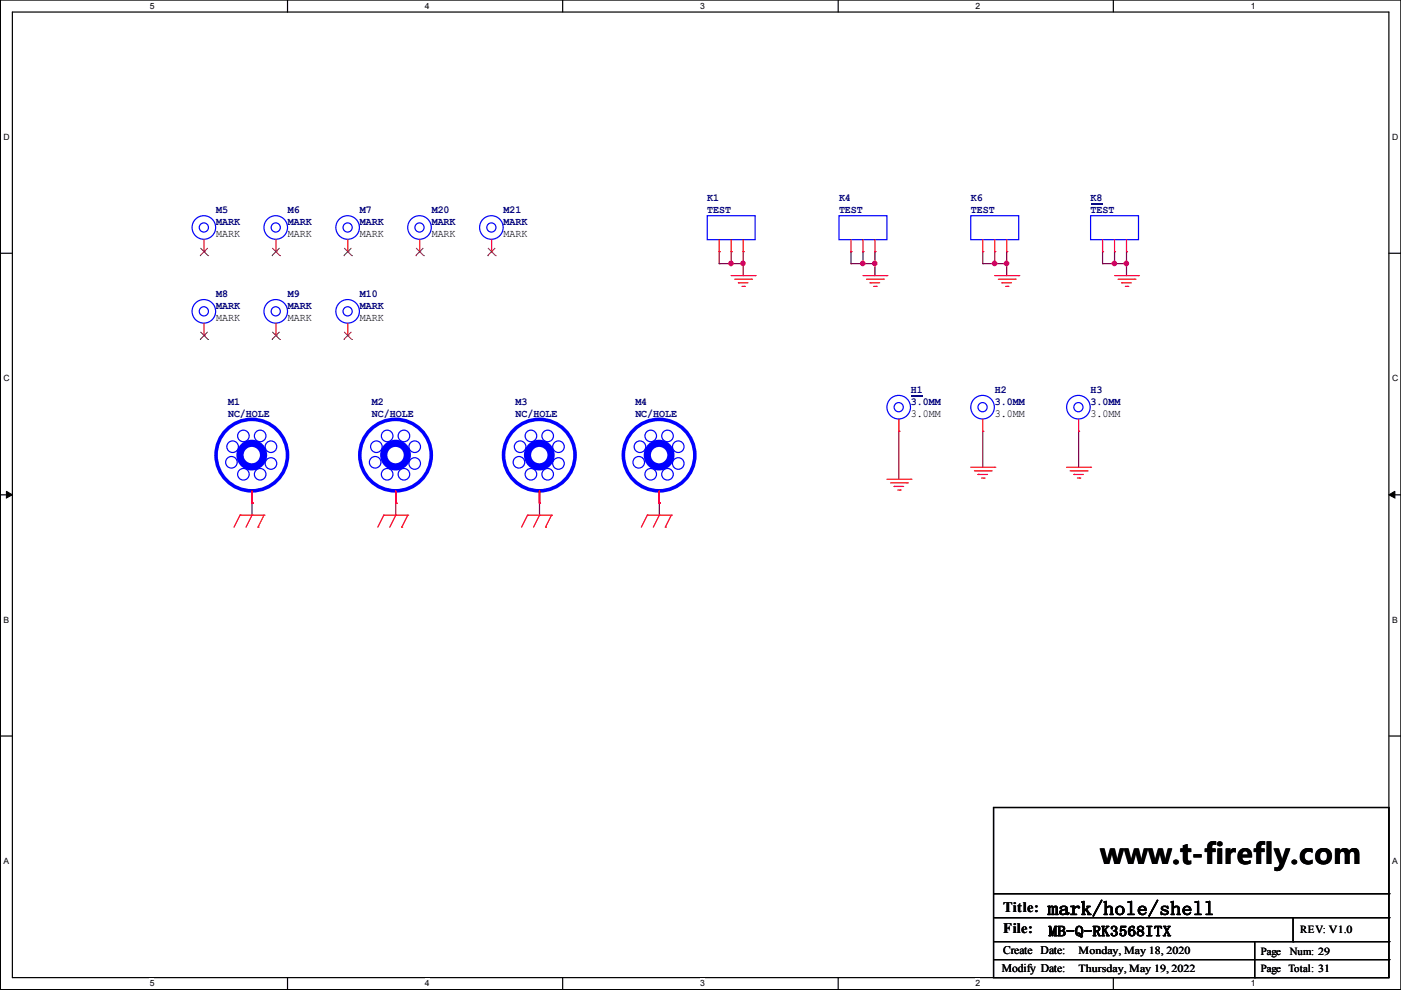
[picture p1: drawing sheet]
<svg xmlns="http://www.w3.org/2000/svg" width="297mm" height="210mm" viewBox="0 0 297 210" stroke-linecap="round" stroke-linejoin="round" font-family="sans-serif">
<path d="M.1 0h296.9v209.8h-296.9zM2.6 2.6h291.9v204.7h-291.9z" fill="none" stroke="#000" stroke-width=".25"/>
<g fill="#fff">
<path d="M31.7 .3h1v1.9h-1z"/>
<path d="M31.7 207.5h1v2h-1z"/>
</g>
<path d="M61 0v2.6M61 207.3v2.5" fill="none" stroke="#000" stroke-width=".25"/>
<g fill="#fff">
<path d="M90.1 .3h.9v1.9h-.9z"/>
<path d="M90.1 207.5h.9v2h-.9z"/>
</g>
<path d="M119.3 0v2.6M119.3 207.3v2.5" fill="none" stroke="#000" stroke-width=".25"/>
<g fill="#fff">
<path d="M148.4 .3h1v1.9h-1z"/>
<path d="M148.4 207.5h1v2h-1z"/>
</g>
<path d="M177.7 0v2.6M177.7 207.3v2.5" fill="none" stroke="#000" stroke-width=".25"/>
<g fill="#fff">
<path d="M206.8 .3h1v1.9h-1z"/>
<path d="M206.8 207.5h1v2h-1z"/>
</g>
<path d="M236.1 0v2.6M236.1 207.3v2.5" fill="none" stroke="#000" stroke-width=".25"/>
<g fill="#fff">
<path d="M265.2 .3h.9v1.9h-.9z"/>
<path d="M265.2 207.5h.9v2h-.9z"/>
<path d="M.8 28.1h1.1v2h-1.1z"/>
<path d="M295.1 28.1h1.2v2h-1.2z"/>
<path d="M.8 79.3h1.1v1.9h-1.1z"/>
<path d="M295.1 79.3h1.2v1.9h-1.2z"/>
</g>
<path d="M.1 53.7h2.5M294.5 53.7h2.5" fill="none" stroke="#000" stroke-width=".25"/>
<g fill="#fff">
<path d="M.8 130.5h1.1v1.9h-1.1z"/>
<path d="M295.1 130.5h1.1v1.9h-1.1z"/>
</g>
<path d="M.1 104.9h2.5M294.5 104.9h2.5" fill="none" stroke="#000" stroke-width=".25"/>
<path d="M1.4 104.2l1.2 .7-1.2 .7zM294.5 104.9l1.2-.7v1.4z" fill="#000" stroke="#000" stroke-width=".21"/>
<g fill="#fff">
<path d="M.8 181.6h1v2h-1z"/>
<path d="M295.1 181.6h1.1v2h-1.1z"/>
</g>
<g fill="none" stroke="#000" stroke-width=".25">
<path d="M.1 156.1h2.5M294.5 156.1h2.5M210.7 171.2h83.8v36.1h-83.8zM210.7 189.5h83.8M210.7 194.6h83.8M210.7 199.7h83.8M266 199.7v7.6M274.2 199.7h.1M274.2 194.6v5.1M294.5 189.5h.1M294.5 194.6h.1M294.5 199.7h.1"/>
<path d="M210.7 203.5h83.8M266 207.3h.1M294.5 203.5h.1"/>
</g>
<g fill="none" stroke="#800040" stroke-width=".25">
<path d="M152.5 53.4h.1M152.5 55.9h.1M152.5 55.9h5.1M152.5 53.4v2.5M155 53.4h.1M155 55.9h.1M155 53.4v2.5M157.6 53.4h.1M157.6 55.9h.1M157.6 53.4v5M180.4 55.9h.1M180.4 53.4h.1"/>
<path d="M180.4 55.9h5.1M180.4 53.4v2.5M183 53.4h.1M183 55.9h.1M183 53.4v2.5M185.5 55.9h.1M185.5 53.4h.1M185.5 53.4v5M208.4 55.9h.1M208.4 53.4h.1M208.4 55.9h5M208.4 53.4v2.5"/>
<path d="M210.9 53.4h.1M210.9 55.9h.1M210.9 53.4v2.5M213.4 53.4h.1M213.4 55.9h.1M213.4 53.4v5M233.8 55.9h.1M233.8 53.4h.1M233.8 55.9h5M233.8 53.4v2.5M236.3 53.4h.1M236.3 55.9h.1"/>
<path d="M236.3 53.4v2.5M238.8 55.9h.1M238.8 53.4h.1M238.8 53.4v5M190.6 91.5h.1M190.6 91.5v10.1M208.4 91.5h.1M208.4 91.5v7.6M228.7 91.5h.1M228.7 91.5v7.6M53.4 106.7h.1M53.4 106.7v2.5"/>
<path d="M83.9 106.7h.1M83.9 106.7v2.5M114.4 106.7h.1M114.4 106.7v2.5M139.8 106.7h.1M139.8 106.7v2.5"/>
</g>
<g fill="#f0f" stroke="#f0f" stroke-width=".25">
<circle cx="157.5" cy="55.9" r=".47"/>
<circle cx="155" cy="55.9" r=".47"/>
<circle cx="182.9" cy="55.9" r=".47"/>
<circle cx="185.5" cy="55.9" r=".47"/>
<circle cx="213.4" cy="55.9" r=".47"/>
<circle cx="210.9" cy="55.9" r=".47"/>
<circle cx="236.3" cy="55.9" r=".47"/>
<circle cx="238.8" cy="55.9" r=".47"/>
</g>
<g fill="none" stroke="#f00" stroke-width=".25">
<path d="M43.3 53.4h.1M43.3 50.8v2.6M58.5 53.4h.1M58.5 50.8v2.6M73.7 53.4h.1M73.7 50.8v2.6M89 53.4h.1M89 50.8v2.6M104.2 53.4h.1M104.2 50.8v2.6M152.5 53.4h.1M152.5 50.8v2.6"/>
<path d="M155 53.4h.1M155 58.4h5.1M155 50.8v2.6M155.8 59.2h3.5M156.5 60h.1M156.5 60h2.1M157.6 53.4h.1M157.6 50.8v2.6M159.3 59.2h.1M160.1 58.4h.1M180.4 53.4h.1M180.4 50.8v2.6"/>
<path d="M183 53.4h.1M183 58.4h5M183 50.8v2.6M183.7 59.2h3.6M184.5 60h.1M184.5 60h2M185.5 53.4h.1M185.5 50.8v2.6M187.3 59.2h.1M188 58.4h.1M208.4 53.4h.1M208.4 50.8v2.6"/>
<path d="M210.9 53.4h.1M210.9 58.4h5.1M210.9 50.8v2.6M211.7 59.2h3.5M212.4 60h.1M212.4 60h2.1M213.4 53.4h.1M213.4 50.8v2.6M215.2 59.2h.1M216 58.4h.1M233.8 53.4h.1M233.8 50.8v2.6"/>
<path d="M236.3 53.4h.1M236.3 58.4h5.1M236.3 50.8v2.6M237.1 59.2h3.5M237.8 60h.1M237.8 60h2.1M238.8 53.4h.1M238.8 50.8v2.6M240.6 59.2h.1M241.4 58.4h.1M43.3 71.1h.1M43.3 68.6v2.5"/>
<path d="M58.5 71.1h.1M58.5 68.6v2.5M73.7 71.1h.1M73.7 68.6v2.5M157.3 60.7h.5M157.8 60.7h.1M185.3 60.7h.5M185.8 60.7h.1M213.2 60.7h.5M213.7 60.7h.1M238.6 60.7h.5M239.1 60.7h.1"/>
<path d="M190.6 91.5h.1M190.6 88.9v2.6M205.8 99.1h5.1M206.6 99.8h3.5M208.4 91.5h.1M208.4 88.9v2.6M210.1 99.8h.1M210.9 99.1h.1M226.1 99.1h5.1M226.9 99.8h3.6M228.7 91.5h.1M228.7 88.9v2.6"/>
<path d="M230.5 99.8h.1M231.2 99.1h.1M50.9 109.2h.1M50.9 109.2h5.1M50.9 109.2l-1.3 2.6M53.4 109.2h.1M53.4 106.7h.1M53.4 109.2l-1.2 2.6M53.4 104.2v2.5M54.7 111.8h.1M56 109.2h.1M56 109.2l-1.3 2.6"/>
<path d="M81.4 109.2h.1M81.4 109.2l-1.3 2.6M81.4 109.2h5M83.9 109.2h.1M83.9 106.7h.1M83.9 109.2l-1.3 2.6M83.9 104.2v2.5M85.2 111.8h.1M86.4 109.2h.1M86.4 109.2l-1.2 2.6M111.8 109.2h.1M111.8 109.2h5.1"/>
<path d="M111.8 109.2l-1.2 2.6M114.4 109.2h.1M114.4 106.7h.1M114.4 109.2l-1.3 2.6M114.4 104.2v2.5M115.7 111.8h.1M116.9 109.2h.1M116.9 109.2l-1.2 2.6M137.2 109.2h.1M137.2 109.2h5.1M137.2 109.2l-1.2 2.6M139.8 109.2h.1"/>
<path d="M139.8 106.7h.1M139.8 109.2l-1.3 2.6M139.8 104.2v2.5M141.1 111.8h.1M142.3 109.2h.1M142.3 109.2l-1.2 2.6M188 101.6h5.1M188.8 102.4h3.6M189.6 103.1h.1M189.6 103.1h2M190.3 103.9h.5M190.8 103.9h.1"/>
<path d="M192.4 102.4h.1M193.1 101.6h.1M207.3 100.6h.1M207.3 100.6h2.1M208.1 101.4h.5M208.6 101.4h.1M227.7 100.6h.1M227.7 100.6h2M228.4 101.4h.5M228.9 101.4h.1"/>
</g>
<g fill="none" stroke="#00f" stroke-width=".25">
<path d="M149.9 45.7h10.2v5.1h-10.2zM177.9 45.7h10.1v5.1h-10.1zM205.8 45.7h10.2v5.1h-10.2zM231.2 45.7h10.2v5.1h-10.2z"/>
<circle cx="43.2" cy="48.2" r="2.5"/>
<circle cx="43.2" cy="48.2" r=".97"/>
<circle cx="58.5" cy="48.2" r="2.5"/>
<circle cx="58.5" cy="48.2" r=".97"/>
<circle cx="73.7" cy="48.2" r="2.5"/>
<circle cx="73.7" cy="48.2" r=".97"/>
<circle cx="88.9" cy="48.2" r="2.5"/>
<circle cx="88.9" cy="48.2" r=".97"/>
<circle cx="104.2" cy="48.2" r="2.5"/>
<circle cx="104.2" cy="48.2" r=".97"/>
<circle cx="43.2" cy="66" r="2.5"/>
<circle cx="43.2" cy="66" r=".97"/>
<circle cx="58.5" cy="66" r="2.5"/>
<circle cx="58.5" cy="66" r=".97"/>
<circle cx="73.7" cy="66" r="2.5"/>
<circle cx="73.7" cy="66" r=".97"/>
<circle cx="49.1" cy="98" r="1.23"/>
<circle cx="49.3" cy="94.7" r="1.23"/>
<circle cx="51.6" cy="92.4" r="1.23"/>
<circle cx="55.2" cy="92.4" r="1.23"/>
<circle cx="57.4" cy="98.3" r="1.23"/>
<circle cx="57.4" cy="94.7" r="1.23"/>
<circle cx="79.5" cy="98" r="1.23"/>
<circle cx="79.8" cy="94.7" r="1.23"/>
<circle cx="82.1" cy="92.4" r="1.23"/>
<circle cx="85.6" cy="92.4" r="1.23"/>
<circle cx="87.9" cy="98.3" r="1.23"/>
<circle cx="87.9" cy="94.7" r="1.23"/>
<circle cx="110" cy="98" r="1.23"/>
<circle cx="110.3" cy="94.7" r="1.23"/>
<circle cx="112.6" cy="92.4" r="1.23"/>
<circle cx="116.1" cy="92.4" r="1.23"/>
<circle cx="118.4" cy="98.3" r="1.23"/>
<circle cx="118.4" cy="94.7" r="1.23"/>
<circle cx="135.4" cy="98" r="1.23"/>
<circle cx="135.7" cy="94.7" r="1.23"/>
<circle cx="138" cy="92.4" r="1.23"/>
<circle cx="141.5" cy="92.4" r="1.23"/>
<circle cx="143.8" cy="98.3" r="1.23"/>
<circle cx="143.8" cy="94.7" r="1.23"/>
<circle cx="190.5" cy="86.3" r="2.5"/>
<circle cx="190.5" cy="86.3" r=".97"/>
<circle cx="208.3" cy="86.3" r="2.5"/>
<circle cx="208.3" cy="86.3" r=".97"/>
<circle cx="228.6" cy="86.3" r="2.5"/>
<circle cx="228.6" cy="86.3" r=".97"/>
<circle cx="51.6" cy="100.6" r="1.23"/>
<circle cx="55.2" cy="100.6" r="1.23"/>
<circle cx="82.1" cy="100.6" r="1.23"/>
<circle cx="85.6" cy="100.6" r="1.23"/>
<circle cx="112.6" cy="100.6" r="1.23"/>
<circle cx="116.1" cy="100.6" r="1.23"/>
<circle cx="138" cy="100.6" r="1.23"/>
<circle cx="141.5" cy="100.6" r="1.23"/>
</g>
<g fill="none" stroke="#804000" stroke-width=".21">
<path d="M42.4 54.2h.1M42.5 52.6l1.6 1.6M44 52.6l-1.6 1.6M44.1 54.2h.1M57.7 54.2h.1M57.7 52.6l1.7 1.6M59.3 52.6l-1.6 1.6M59.4 54.2h.1M72.9 54.2h.1M73 52.6l1.6 1.6M74.5 52.6l-1.6 1.6M74.6 54.2h.1"/>
<path d="M88.1 54.2h.1M88.2 52.6l1.6 1.6M89.7 52.6l-1.6 1.6M89.8 54.2h.1M103.4 54.2h.1M103.5 52.6l1.6 1.6M105 52.6l-1.6 1.6M105.1 54.2h.1M42.4 72h.1M42.5 70.4l1.6 1.6M44 70.4l-1.6 1.6M44.1 72h.1"/>
<path d="M57.7 72h.1M57.7 70.4l1.7 1.6M59.3 70.4l-1.6 1.6M59.4 72h.1M72.9 72h.1M73 70.4l1.6 1.6M74.5 70.4l-1.6 1.6M74.6 72h.1"/>
</g>
<g fill="none" stroke="#00f" stroke-width=".76">
<circle cx="53.4" cy="96.5" r="7.6"/>
<circle cx="83.9" cy="96.5" r="7.6"/>
<circle cx="114.3" cy="96.5" r="7.6"/>
<circle cx="139.7" cy="96.5" r="7.6"/>
</g>
<g fill="none" stroke="#00f" stroke-width="1.5">
<circle cx="53.4" cy="96.5" r="2.5"/>
<circle cx="83.9" cy="96.5" r="2.5"/>
<circle cx="114.3" cy="96.5" r="2.5"/>
<circle cx="139.7" cy="96.5" r="2.5"/>
</g>
<path d="M231.2 43.2h2.6M193.1 83.9h2.6" fill="none" stroke="#000080" stroke-width=".25"/>
<text font-size="6" x="233.3" y="183.2">www.t-firefly.com</text>
<text font-size="4.1" x="222.1" y="194">mark/hole/shell</text>
<g font-size="3">
<text x="212.7" y="193.3">Title:</text>
<text x="212.7" y="197.9">File:</text>
<text x="222.3" y="198.5">MB-Q-RK3568ITX</text>
</g>
<g font-size="2.5">
<text x="212.7" y="202.4">Create Date:</text>
<text x="212.4" y="206.2">Modify Date:</text>
</g>
<g font-size="2.3" fill="#000080">
<text x="45.8" y="45.1">M5</text>
<text x="45.8" y="47.7">MARK</text>
<text x="61" y="45.1">M6</text>
<text x="61" y="47.7">MARK</text>
<text x="76.3" y="45.1">M7</text>
<text x="76.3" y="47.7">MARK</text>
<text x="91.5" y="45.1">M20</text>
<text x="91.5" y="47.7">MARK</text>
<text x="106.8" y="45.1">M21</text>
<text x="106.8" y="47.7">MARK</text>
<text x="149.9" y="42.6">K1</text>
<text x="149.9" y="45.1">TEST</text>
<text x="177.9" y="42.6">K4</text>
<text x="177.9" y="45.1">TEST</text>
<text x="205.8" y="42.6">K6</text>
<text x="205.8" y="45.1">TEST</text>
<text x="231.2" y="42.6">K8</text>
<text x="231.2" y="45.1">TEST</text>
<text x="45.8" y="62.9">M8</text>
<text x="45.8" y="65.5">MARK</text>
<text x="61" y="62.9">M9</text>
<text x="61" y="65.5">MARK</text>
<text x="76.3" y="62.9">M10</text>
<text x="76.3" y="65.5">MARK</text>
<text x="193.1" y="83.2">H1</text>
<text x="210.9" y="83.2">H2</text>
<text x="231.2" y="83.2">H3</text>
<text x="48.3" y="85.8">M1</text>
<text x="48.3" y="88.3">NC/HOLE</text>
<text x="78.8" y="85.8">M2</text>
<text x="78.8" y="88.3">NC/HOLE</text>
<text x="109.3" y="85.8">M3</text>
<text x="109.3" y="88.3">NC/HOLE</text>
<text x="134.7" y="85.8">M4</text>
<text x="134.7" y="88.3">NC/HOLE</text>
<text x="193.1" y="85.8">3.0MM</text>
<text x="210.9" y="85.8">3.0MM</text>
<text x="231.2" y="85.8">3.0MM</text>
</g>
<g font-size="2.3">
<text x="45.8" y="50.2">MARK</text>
<text x="61" y="50.2">MARK</text>
<text x="76.3" y="50.2">MARK</text>
<text x="91.5" y="50.2">MARK</text>
<text x="106.8" y="50.2">MARK</text>
<text x="45.8" y="68">MARK</text>
<text x="61" y="68">MARK</text>
<text x="76.3" y="68">MARK</text>
<text x="193.1" y="88.3">3.0MM</text>
<text x="210.9" y="88.3">3.0MM</text>
<text x="231.2" y="88.3">3.0MM</text>
<text x="275.7" y="197.9">REV: V1.0</text>
<text x="228.7" y="202.2">Monday, May 18, 2020</text>
<text x="267.3" y="202.5">Page</text>
<text x="273.5" y="202.5">Num: 29</text>
<text x="228.7" y="206">Thursday, May 19, 2022</text>
<text x="267.3" y="206">Page</text>
<text x="273.2" y="206">Total: 31</text>
</g>
<g font-size="1.8">
<text x="31.7" y="1.9">5</text>
<text x="90.1" y="1.9">4</text>
<text x="148.4" y="1.9">3</text>
<text x="206.8" y="1.9">2</text>
<text x="265.2" y="1.9">1</text>
<text x=".8" y="29.7">D</text>
<text x="295.1" y="29.7">D</text>
<text x=".8" y="80.9">C</text>
<text x="295.1" y="80.9">C</text>
<text x=".8" y="132.1">B</text>
<text x="295.1" y="132.1">B</text>
<text x=".8" y="183.2">A</text>
<text x="295.1" y="183.2">A</text>
<text x="31.7" y="209.1">5</text>
<text x="90.1" y="209.1">4</text>
<text x="148.4" y="209.1">3</text>
<text x="206.8" y="209.1">2</text>
<text x="265.2" y="209.1">1</text>
</g>
</svg>
